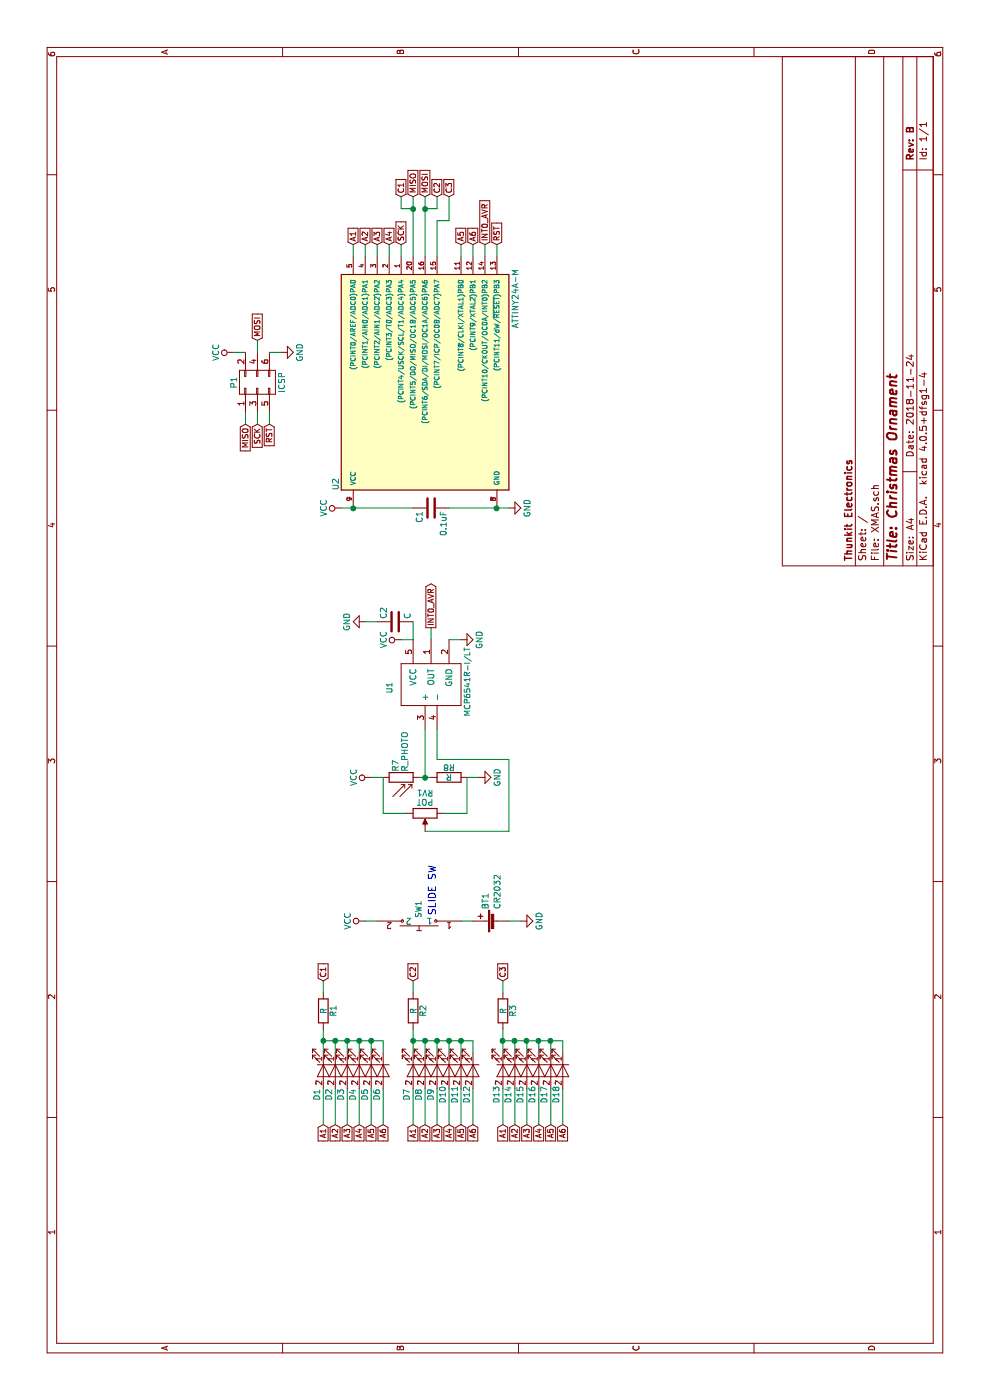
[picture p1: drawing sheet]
EESchema Schematic File Version 2
LIBS:power
LIBS:device
LIBS:transistors
LIBS:conn
LIBS:linear
LIBS:regul
LIBS:74xx
LIBS:cmos4000
LIBS:adc-dac
LIBS:memory
LIBS:xilinx
LIBS:microcontrollers
LIBS:dsp
LIBS:microchip
LIBS:analog_switches
LIBS:motorola
LIBS:texas
LIBS:intel
LIBS:audio
LIBS:interface
LIBS:digital-audio
LIBS:philips
LIBS:display
LIBS:cypress
LIBS:siliconi
LIBS:opto
LIBS:atmel
LIBS:contrib
LIBS:valves
LIBS:XMAS-cache
EELAYER 25 0
EELAYER END
$Descr A4 11693 8268
encoding utf-8
Sheet 1 1
Title "Christmas Ornament"
Date "2018-11-24"
Rev "B"
Comp "Thunkit Electronics"
Comment1 ""
Comment2 ""
Comment3 ""
Comment4 ""
$EndDescr
$Comp
L Battery_Cell BT1
U 1 1
P 4000 4150
F 0 "BT1" H 4100 4250 50  0000 L CNN
F 1 "CR2032" H 4100 4150 50  0000 L CNN
F 2 "MOD:CR2032HARWIN" V 4000 4210 50  0001 C CNN
F 3 "" V 4000 4210 50  0000 C CNN
	1    4000 4150
	1    0    0    -1  
$EndComp
$Comp
L LED D1
U 1 1
P 2750 2700
F 0 "D1" H 2950 2650 50  0000 C CNN
F 1 "LED" H 2750 2600 50  0001 C CNN
F 2 "LEDs:LED_0603" H 2750 2700 50  0001 C CNN
F 3 "" H 2750 2700 50  0000 C CNN
	1    2750 2700
	-1   0    0    1   
$EndComp
$Comp
L LED D2
U 1 1
P 2750 2800
F 0 "D2" H 2950 2750 50  0000 C CNN
F 1 "LED" H 2750 2700 50  0001 C CNN
F 2 "LEDs:LED_0603" H 2750 2800 50  0001 C CNN
F 3 "" H 2750 2800 50  0000 C CNN
	1    2750 2800
	-1   0    0    1   
$EndComp
$Comp
L LED D3
U 1 1
P 2750 2900
F 0 "D3" H 2950 2850 50  0000 C CNN
F 1 "LED" H 2750 2800 50  0001 C CNN
F 2 "LEDs:LED_0603" H 2750 2900 50  0001 C CNN
F 3 "" H 2750 2900 50  0000 C CNN
	1    2750 2900
	-1   0    0    1   
$EndComp
$Comp
L LED D4
U 1 1
P 2750 3000
F 0 "D4" H 2950 2950 50  0000 C CNN
F 1 "LED" H 2750 2900 50  0001 C CNN
F 2 "LEDs:LED_0603" H 2750 3000 50  0001 C CNN
F 3 "" H 2750 3000 50  0000 C CNN
	1    2750 3000
	-1   0    0    1   
$EndComp
$Comp
L LED D5
U 1 1
P 2750 3100
F 0 "D5" H 2950 3050 50  0000 C CNN
F 1 "LED" H 2750 3000 50  0001 C CNN
F 2 "LEDs:LED_0603" H 2750 3100 50  0001 C CNN
F 3 "" H 2750 3100 50  0000 C CNN
	1    2750 3100
	-1   0    0    1   
$EndComp
$Comp
L LED D6
U 1 1
P 2750 3200
F 0 "D6" H 2950 3150 50  0000 C CNN
F 1 "LED" H 2750 3100 50  0001 C CNN
F 2 "LEDs:LED_0603" H 2750 3200 50  0001 C CNN
F 3 "" H 2750 3200 50  0000 C CNN
	1    2750 3200
	-1   0    0    1   
$EndComp
$Comp
L CONN_02X03 P1
U 1 1
P 8500 2150
F 0 "P1" H 8500 2350 50  0000 C CNN
F 1 "ICSP" H 8500 1950 50  0000 C CNN
F 2 "MOD:2.54 ICSP" H 8500 950 50  0001 C CNN
F 3 "" H 8500 950 50  0000 C CNN
	1    8500 2150
	1    0    0    -1  
$EndComp
Text GLabel 8150 2050 0    47   Input ~ 0
MISO
Text GLabel 8150 2150 0    47   Input ~ 0
SCK
Text GLabel 8150 2250 0    47   Input ~ 0
RST
Text GLabel 8850 2150 2    47   Input ~ 0
MOSI
$Comp
L VCC #PWR01
U 1 1
P 8750 1950
F 0 "#PWR01" H 8750 1800 50  0001 C CNN
F 1 "VCC" H 8750 2100 50  0000 C CNN
F 2 "" H 8750 1950 50  0000 C CNN
F 3 "" H 8750 1950 50  0000 C CNN
	1    8750 1950
	1    0    0    -1  
$EndComp
$Comp
L GND #PWR02
U 1 1
P 8750 2350
F 0 "#PWR02" H 8750 2100 50  0001 C CNN
F 1 "GND" H 8750 2200 50  0000 C CNN
F 2 "" H 8750 2350 50  0000 C CNN
F 3 "" H 8750 2350 50  0000 C CNN
	1    8750 2350
	1    0    0    -1  
$EndComp
Text GLabel 10050 3550 2    47   Input ~ 0
MOSI
Text GLabel 10050 3450 2    47   Input ~ 0
MISO
Text GLabel 9650 4150 2    47   Input ~ 0
RST
Text GLabel 9650 3350 2    47   Input ~ 0
SCK
$Comp
L VCC #PWR03
U 1 1
P 7450 2850
F 0 "#PWR03" H 7450 2700 50  0001 C CNN
F 1 "VCC" H 7450 3000 50  0000 C CNN
F 2 "" H 7450 2850 50  0000 C CNN
F 3 "" H 7450 2850 50  0000 C CNN
	1    7450 2850
	1    0    0    -1  
$EndComp
$Comp
L GND #PWR04
U 1 1
P 7450 4250
F 0 "#PWR04" H 7450 4000 50  0001 C CNN
F 1 "GND" H 7450 4100 50  0000 C CNN
F 2 "" H 7450 4250 50  0000 C CNN
F 3 "" H 7450 4250 50  0000 C CNN
	1    7450 4250
	1    0    0    -1  
$EndComp
$Comp
L R_PHOTO R7
U 1 1
P 5200 3350
F 0 "R7" H 5250 3400 50  0000 L CNN
F 1 "R_PHOTO" H 5250 3350 50  0000 L TNN
F 2 "MOD:SMT_PHOTORESISTOR" V 5250 3100 50  0001 L CNN
F 3 "" H 5200 3300 50  0000 C CNN
	1    5200 3350
	1    0    0    -1  
$EndComp
$Comp
L R R8
U 1 1
P 5200 3750
F 0 "R8" V 5280 3750 50  0000 C CNN
F 1 "R" V 5200 3750 50  0000 C CNN
F 2 "Resistors_SMD:R_0603" V 5130 3750 50  0001 C CNN
F 3 "" H 5200 3750 50  0000 C CNN
	1    5200 3750
	1    0    0    -1  
$EndComp
$Comp
L VCC #PWR05
U 1 1
P 5200 3100
F 0 "#PWR05" H 5200 2950 50  0001 C CNN
F 1 "VCC" H 5200 3250 50  0000 C CNN
F 2 "" H 5200 3100 50  0000 C CNN
F 3 "" H 5200 3100 50  0000 C CNN
	1    5200 3100
	1    0    0    -1  
$EndComp
$Comp
L GND #PWR06
U 1 1
P 5200 4000
F 0 "#PWR06" H 5200 3750 50  0001 C CNN
F 1 "GND" H 5200 3850 50  0000 C CNN
F 2 "" H 5200 4000 50  0000 C CNN
F 3 "" H 5200 4000 50  0000 C CNN
	1    5200 4000
	1    0    0    -1  
$EndComp
$Comp
L MCP6541T-I/LT U1
U 1 1
P 5950 3250
F 0 "U1" H 5950 3250 47  0000 C CNN
F 1 "MCP6541R-I/LT" H 6000 2600 47  0000 C CNN
F 2 "TO_SOT_Packages_SMD:SOT-23-5" H 5950 3250 47  0001 C CNN
F 3 "" H 5950 3250 47  0001 C CNN
	1    5950 3250
	1    0    0    -1  
$EndComp
$Comp
L VCC #PWR07
U 1 1
P 6350 3350
F 0 "#PWR07" H 6350 3200 50  0001 C CNN
F 1 "VCC" H 6350 3500 50  0000 C CNN
F 2 "" H 6350 3350 50  0000 C CNN
F 3 "" H 6350 3350 50  0000 C CNN
	1    6350 3350
	1    0    0    -1  
$EndComp
$Comp
L GND #PWR08
U 1 1
P 6350 3850
F 0 "#PWR08" H 6350 3600 50  0001 C CNN
F 1 "GND" H 6350 3700 50  0000 C CNN
F 2 "" H 6350 3850 50  0000 C CNN
F 3 "" H 6350 3850 50  0000 C CNN
	1    6350 3850
	1    0    0    -1  
$EndComp
$Comp
L C C2
U 1 1
P 6500 3300
F 0 "C2" H 6525 3400 50  0000 L CNN
F 1 "C" H 6525 3200 50  0000 L CNN
F 2 "Capacitors_SMD:C_0603" H 6538 3150 50  0001 C CNN
F 3 "" H 6500 3300 50  0000 C CNN
	1    6500 3300
	1    0    0    -1  
$EndComp
$Comp
L GND #PWR09
U 1 1
P 6500 3050
F 0 "#PWR09" H 6500 2800 50  0001 C CNN
F 1 "GND" H 6500 2900 50  0000 C CNN
F 2 "" H 6500 3050 50  0000 C CNN
F 3 "" H 6500 3050 50  0000 C CNN
	1    6500 3050
	-1   0    0    1   
$EndComp
Text GLabel 6450 3600 2    47   Output ~ 0
INT0_AVR
Text GLabel 9650 4050 2    47   Input ~ 0
INT0_AVR
$Comp
L POT RV1
U 1 1
P 4900 3550
F 0 "RV1" V 4725 3550 50  0000 C CNN
F 1 "POT" V 4800 3550 50  0000 C CNN
F 2 "Potentiometers:Potentiometer_Trimmer-EVM3E" H 4900 3550 50  0001 C CNN
F 3 "" H 4900 3550 50  0000 C CNN
	1    4900 3550
	-1   0    0    1   
$EndComp
$Comp
L C C1
U 1 1
P 7450 3600
F 0 "C1" H 7475 3700 50  0000 L CNN
F 1 "0.1uF" H 7475 3500 50  0000 L CNN
F 2 "Capacitors_SMD:C_0603" H 7488 3450 50  0001 C CNN
F 3 "" H 7450 3600 50  0000 C CNN
	1    7450 3600
	-1   0    0    -1  
$EndComp
$Comp
L ATTINY24A-M U2
U 1 1
P 8500 3550
F 0 "U2" H 7650 4300 50  0000 C CNN
F 1 "ATTINY24A-M" H 9200 2800 50  0000 C CNN
F 2 "Housings_DFN_QFN:QFN-20-1EP_4x4mm_Pitch0.5mm" H 8500 2600 50  0001 C CIN
F 3 "" H 8500 3550 50  0000 C CNN
	1    8500 3550
	1    0    0    -1  
$EndComp
$Comp
L LED D7
U 1 1
P 2750 3450
F 0 "D7" H 2950 3400 50  0000 C CNN
F 1 "LED" H 2750 3350 50  0001 C CNN
F 2 "LEDs:LED_0603" H 2750 3450 50  0001 C CNN
F 3 "" H 2750 3450 50  0000 C CNN
	1    2750 3450
	-1   0    0    1   
$EndComp
$Comp
L LED D8
U 1 1
P 2750 3550
F 0 "D8" H 2950 3500 50  0000 C CNN
F 1 "LED" H 2750 3450 50  0001 C CNN
F 2 "LEDs:LED_0603" H 2750 3550 50  0001 C CNN
F 3 "" H 2750 3550 50  0000 C CNN
	1    2750 3550
	-1   0    0    1   
$EndComp
$Comp
L LED D9
U 1 1
P 2750 3650
F 0 "D9" H 2950 3600 50  0000 C CNN
F 1 "LED" H 2750 3550 50  0001 C CNN
F 2 "LEDs:LED_0603" H 2750 3650 50  0001 C CNN
F 3 "" H 2750 3650 50  0000 C CNN
	1    2750 3650
	-1   0    0    1   
$EndComp
$Comp
L LED D10
U 1 1
P 2750 3750
F 0 "D10" H 2950 3700 50  0000 C CNN
F 1 "LED" H 2750 3650 50  0001 C CNN
F 2 "LEDs:LED_0603" H 2750 3750 50  0001 C CNN
F 3 "" H 2750 3750 50  0000 C CNN
	1    2750 3750
	-1   0    0    1   
$EndComp
$Comp
L LED D11
U 1 1
P 2750 3850
F 0 "D11" H 2950 3800 50  0000 C CNN
F 1 "LED" H 2750 3750 50  0001 C CNN
F 2 "LEDs:LED_0603" H 2750 3850 50  0001 C CNN
F 3 "" H 2750 3850 50  0000 C CNN
	1    2750 3850
	-1   0    0    1   
$EndComp
$Comp
L LED D12
U 1 1
P 2750 3950
F 0 "D12" H 2950 3900 50  0000 C CNN
F 1 "LED" H 2750 3850 50  0001 C CNN
F 2 "LEDs:LED_0603" H 2750 3950 50  0001 C CNN
F 3 "" H 2750 3950 50  0000 C CNN
	1    2750 3950
	-1   0    0    1   
$EndComp
$Comp
L LED D13
U 1 1
P 2750 4200
F 0 "D13" H 2950 4150 50  0000 C CNN
F 1 "LED" H 2750 4100 50  0001 C CNN
F 2 "LEDs:LED_0603" H 2750 4200 50  0001 C CNN
F 3 "" H 2750 4200 50  0000 C CNN
	1    2750 4200
	-1   0    0    1   
$EndComp
$Comp
L LED D14
U 1 1
P 2750 4300
F 0 "D14" H 2950 4250 50  0000 C CNN
F 1 "LED" H 2750 4200 50  0001 C CNN
F 2 "LEDs:LED_0603" H 2750 4300 50  0001 C CNN
F 3 "" H 2750 4300 50  0000 C CNN
	1    2750 4300
	-1   0    0    1   
$EndComp
$Comp
L LED D15
U 1 1
P 2750 4400
F 0 "D15" H 2950 4350 50  0000 C CNN
F 1 "LED" H 2750 4300 50  0001 C CNN
F 2 "LEDs:LED_0603" H 2750 4400 50  0001 C CNN
F 3 "" H 2750 4400 50  0000 C CNN
	1    2750 4400
	-1   0    0    1   
$EndComp
$Comp
L LED D16
U 1 1
P 2750 4500
F 0 "D16" H 2950 4450 50  0000 C CNN
F 1 "LED" H 2750 4400 50  0001 C CNN
F 2 "LEDs:LED_0603" H 2750 4500 50  0001 C CNN
F 3 "" H 2750 4500 50  0000 C CNN
	1    2750 4500
	-1   0    0    1   
$EndComp
$Comp
L LED D17
U 1 1
P 2750 4600
F 0 "D17" H 2950 4550 50  0000 C CNN
F 1 "LED" H 2750 4500 50  0001 C CNN
F 2 "LEDs:LED_0603" H 2750 4600 50  0001 C CNN
F 3 "" H 2750 4600 50  0000 C CNN
	1    2750 4600
	-1   0    0    1   
$EndComp
$Comp
L LED D18
U 1 1
P 2750 4700
F 0 "D18" H 2950 4650 50  0000 C CNN
F 1 "LED" H 2750 4600 50  0001 C CNN
F 2 "LEDs:LED_0603" H 2750 4700 50  0001 C CNN
F 3 "" H 2750 4700 50  0000 C CNN
	1    2750 4700
	-1   0    0    1   
$EndComp
Text GLabel 2300 2700 0    47   Input ~ 0
A1
Text GLabel 2300 2800 0    47   Input ~ 0
A2
Text GLabel 2300 2900 0    47   Input ~ 0
A3
Text GLabel 2300 3000 0    47   Input ~ 0
A4
Text GLabel 2300 3100 0    47   Input ~ 0
A5
Text GLabel 2300 3200 0    47   Input ~ 0
A6
Text GLabel 2300 3450 0    47   Input ~ 0
A1
Text GLabel 2300 3550 0    47   Input ~ 0
A2
Text GLabel 2300 3650 0    47   Input ~ 0
A3
Text GLabel 2300 3750 0    47   Input ~ 0
A4
Text GLabel 2300 3850 0    47   Input ~ 0
A5
Text GLabel 2300 3950 0    47   Input ~ 0
A6
Text GLabel 2300 4200 0    47   Input ~ 0
A1
Text GLabel 2300 4300 0    47   Input ~ 0
A2
Text GLabel 2300 4400 0    47   Input ~ 0
A3
Text GLabel 2300 4500 0    47   Input ~ 0
A4
Text GLabel 2300 4600 0    47   Input ~ 0
A5
Text GLabel 2300 4700 0    47   Input ~ 0
A6
Text GLabel 3500 2700 2    47   Input ~ 0
C1
Text GLabel 3500 3450 2    47   Input ~ 0
C2
$Comp
L Push_SW SW1
U 1 1
P 3850 3500
F 0 "SW1" V 3850 3250 47  0000 C CNN
F 1 "Push_SW" H 3860 3480 47  0001 C CNN
F 2 "MOD:JS102011JAQN_Handsoldering" H 3850 3500 47  0001 C CNN
F 3 "" H 3850 3500 47  0001 C CNN
	1    3850 3500
	0    -1   -1   0   
$EndComp
$Comp
L VCC #PWR010
U 1 1
P 4000 3050
F 0 "#PWR010" H 4000 2900 50  0001 C CNN
F 1 "VCC" H 4000 3200 50  0000 C CNN
F 2 "" H 4000 3050 50  0000 C CNN
F 3 "" H 4000 3050 50  0000 C CNN
	1    4000 3050
	1    0    0    -1  
$EndComp
$Comp
L GND #PWR011
U 1 1
P 4000 4350
F 0 "#PWR011" H 4000 4100 50  0001 C CNN
F 1 "GND" H 4000 4200 50  0000 C CNN
F 2 "" H 4000 4350 50  0000 C CNN
F 3 "" H 4000 4350 50  0000 C CNN
	1    4000 4350
	1    0    0    -1  
$EndComp
Text GLabel 9650 2950 2    47   Input ~ 0
A1
Text GLabel 9650 3050 2    47   Input ~ 0
A2
Text GLabel 9650 3150 2    47   Input ~ 0
A3
Text GLabel 9650 3250 2    47   Input ~ 0
A4
Text GLabel 9650 3850 2    47   Input ~ 0
A5
Text GLabel 9650 3950 2    47   Input ~ 0
A6
Text GLabel 10050 3350 2    47   Input ~ 0
C1
Text GLabel 10050 3650 2    47   Input ~ 0
C2
Text GLabel 10050 3750 2    47   Input ~ 0
C3
$Comp
L R R1
U 1 1
P 3250 2700
F 0 "R1" V 3330 2700 50  0000 C CNN
F 1 "R" V 3250 2700 50  0000 C CNN
F 2 "Resistors_SMD:R_0603" V 3180 2700 50  0001 C CNN
F 3 "" H 3250 2700 50  0000 C CNN
	1    3250 2700
	0    1    1    0   
$EndComp
$Comp
L R R2
U 1 1
P 3250 3450
F 0 "R2" V 3330 3450 50  0000 C CNN
F 1 "R" V 3250 3450 50  0000 C CNN
F 2 "Resistors_SMD:R_0603" V 3180 3450 50  0001 C CNN
F 3 "" H 3250 3450 50  0000 C CNN
	1    3250 3450
	0    1    1    0   
$EndComp
Wire Wire Line
	2300 2700 2600 2700
Wire Wire Line
	2300 2800 2600 2800
Wire Wire Line
	2300 2900 2600 2900
Wire Wire Line
	2300 3000 2600 3000
Wire Wire Line
	2300 3100 2600 3100
Wire Wire Line
	2300 3200 2600 3200
Wire Wire Line
	8750 2350 8750 2250
Wire Wire Line
	8750 2150 8850 2150
Wire Wire Line
	8750 2050 8750 1950
Wire Wire Line
	8250 2050 8150 2050
Wire Wire Line
	8150 2150 8250 2150
Wire Wire Line
	8250 2250 8150 2250
Wire Wire Line
	9650 3350 9550 3350
Wire Wire Line
	9650 4150 9550 4150
Wire Wire Line
	9550 3450 10050 3450
Wire Wire Line
	9550 3550 10050 3550
Wire Wire Line
	7450 2850 7450 3450
Wire Wire Line
	7450 3750 7450 4250
Wire Wire Line
	5200 3100 5200 3200
Wire Wire Line
	5200 3500 5200 3600
Wire Wire Line
	5200 4000 5200 3900
Wire Wire Line
	6350 3850 6350 3750
Wire Wire Line
	6350 3350 6350 3450
Wire Wire Line
	6350 3450 6500 3450
Wire Wire Line
	6500 3050 6500 3150
Wire Wire Line
	6350 3600 6450 3600
Wire Wire Line
	9650 4050 9550 4050
Wire Wire Line
	5600 3550 5200 3550
Connection ~ 5200 3550
Wire Wire Line
	4900 3400 4900 3200
Wire Wire Line
	4900 3200 5200 3200
Wire Wire Line
	4900 3700 4900 3900
Wire Wire Line
	4900 3900 5200 3900
Wire Wire Line
	4750 3550 4750 4250
Wire Wire Line
	4750 4250 5350 4250
Wire Wire Line
	5350 4250 5350 3650
Wire Wire Line
	5350 3650 5600 3650
Connection ~ 7450 2950
Connection ~ 7450 4150
Wire Wire Line
	2300 3450 2600 3450
Wire Wire Line
	2300 3550 2600 3550
Wire Wire Line
	2300 3650 2600 3650
Wire Wire Line
	2300 3750 2600 3750
Wire Wire Line
	2300 3850 2600 3850
Wire Wire Line
	2300 3950 2600 3950
Wire Wire Line
	2300 4200 2600 4200
Wire Wire Line
	2300 4300 2600 4300
Wire Wire Line
	2300 4400 2600 4400
Wire Wire Line
	2300 4500 2600 4500
Wire Wire Line
	2300 4600 2600 4600
Wire Wire Line
	2300 4700 2600 4700
Wire Wire Line
	3100 4200 2900 4200
Wire Wire Line
	3000 4200 3000 4700
Wire Wire Line
	3000 4300 2900 4300
Connection ~ 3000 4200
Wire Wire Line
	3000 4400 2900 4400
Connection ~ 3000 4300
Wire Wire Line
	3000 4500 2900 4500
Connection ~ 3000 4400
Wire Wire Line
	3000 4600 2900 4600
Connection ~ 3000 4500
Wire Wire Line
	3000 4700 2900 4700
Connection ~ 3000 4600
Wire Wire Line
	3100 3450 2900 3450
Wire Wire Line
	3000 3450 3000 3950
Wire Wire Line
	3000 3550 2900 3550
Connection ~ 3000 3450
Wire Wire Line
	3000 3650 2900 3650
Connection ~ 3000 3550
Wire Wire Line
	3000 3750 2900 3750
Connection ~ 3000 3650
Wire Wire Line
	3000 3850 2900 3850
Connection ~ 3000 3750
Wire Wire Line
	3000 3950 2900 3950
Connection ~ 3000 3850
Wire Wire Line
	3100 2700 2900 2700
Wire Wire Line
	3000 2800 2900 2800
Connection ~ 3000 2700
Wire Wire Line
	3000 2900 2900 2900
Connection ~ 3000 2800
Wire Wire Line
	3000 3000 2900 3000
Connection ~ 3000 2900
Wire Wire Line
	3000 3100 2900 3100
Connection ~ 3000 3000
Wire Wire Line
	3000 3200 2900 3200
Connection ~ 3000 3100
Wire Wire Line
	4000 3950 4000 3850
Wire Wire Line
	4000 3050 4000 3150
Wire Wire Line
	4000 4350 4000 4250
Wire Wire Line
	9650 2950 9550 2950
Wire Wire Line
	9650 3950 9550 3950
Wire Wire Line
	9550 3850 9650 3850
Wire Wire Line
	9650 3250 9550 3250
Wire Wire Line
	9550 3150 9650 3150
Wire Wire Line
	9650 3050 9550 3050
Wire Wire Line
	9950 3450 9950 3350
Wire Wire Line
	9950 3350 10050 3350
Connection ~ 9950 3450
Wire Wire Line
	9950 3550 9950 3650
Wire Wire Line
	9950 3650 10050 3650
Connection ~ 9950 3550
Wire Wire Line
	10050 3750 9850 3750
Wire Wire Line
	9850 3750 9850 3650
Wire Wire Line
	9850 3650 9550 3650
Wire Wire Line
	3500 2700 3400 2700
Wire Wire Line
	3400 3450 3500 3450
Text GLabel 3500 4200 2    47   Input ~ 0
C3
$Comp
L R R3
U 1 1
P 3250 4200
F 0 "R3" V 3330 4200 50  0000 C CNN
F 1 "R" V 3250 4200 50  0000 C CNN
F 2 "Resistors_SMD:R_0603" V 3180 4200 50  0001 C CNN
F 3 "" H 3250 4200 50  0000 C CNN
	1    3250 4200
	0    1    1    0   
$EndComp
Wire Wire Line
	3400 4200 3500 4200
Wire Wire Line
	3000 2700 3000 3200
Text Notes 4050 3650 0    60   ~ 0
SLIDE SW
$EndSCHEMATC
